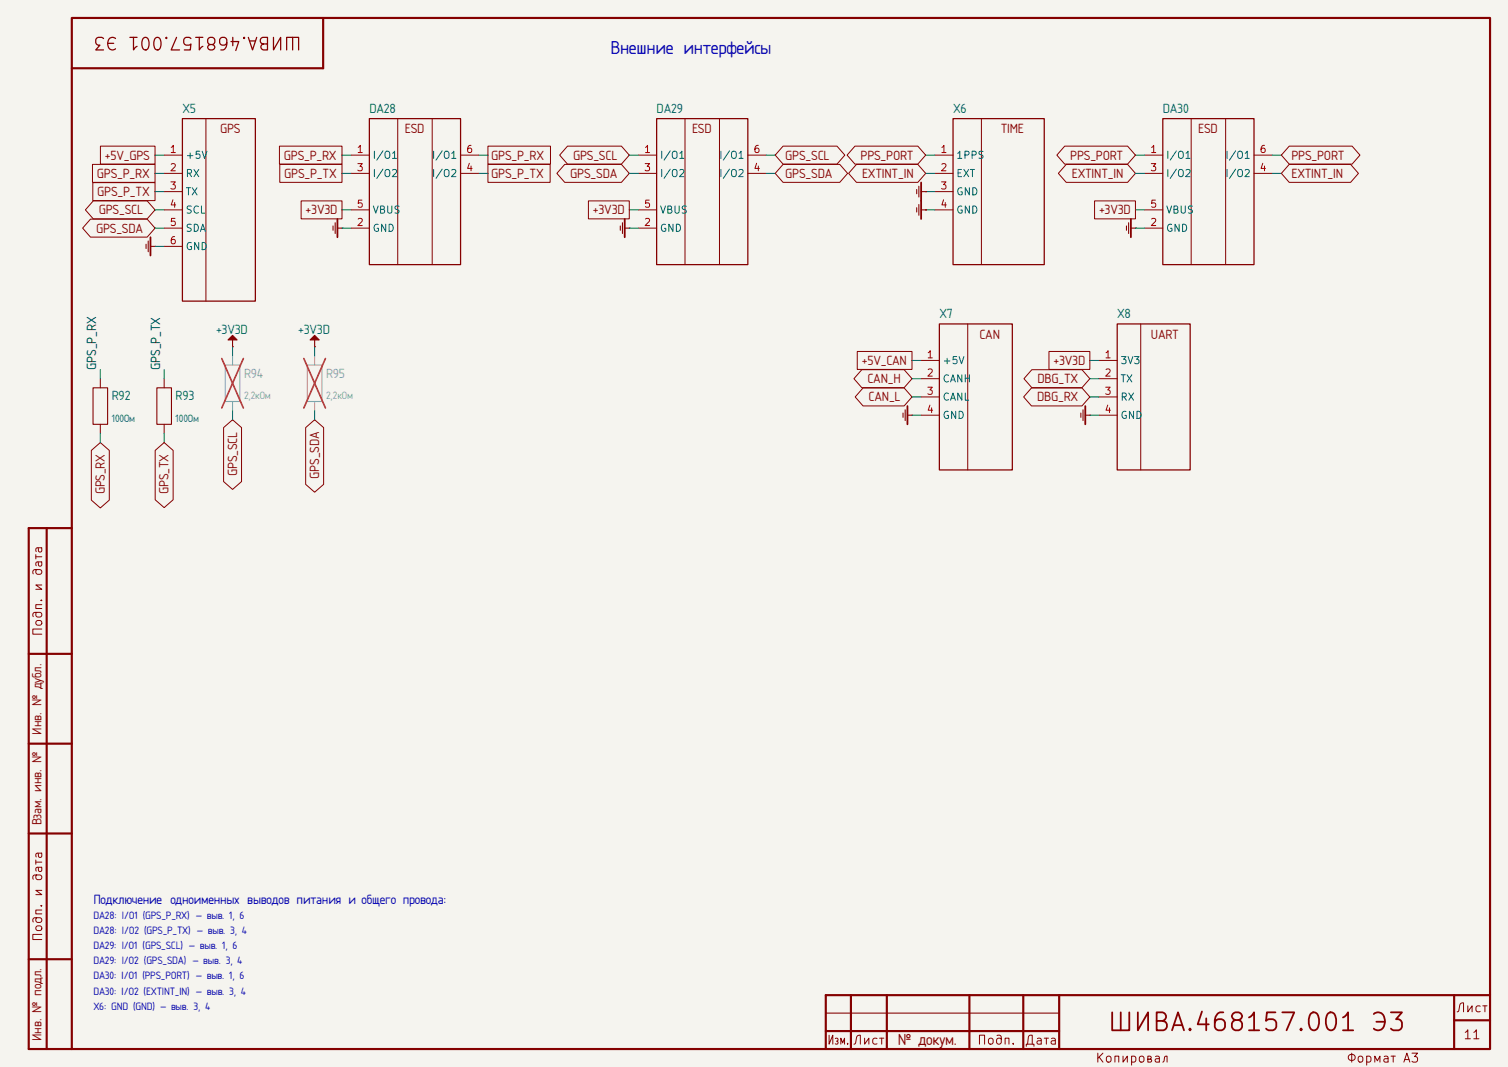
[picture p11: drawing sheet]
<svg xmlns="http://www.w3.org/2000/svg" width="420mm" height="297mm" viewBox="0 0 420 297" stroke-linecap="round" stroke-linejoin="round" font-family="sans-serif">
<path d="M0 0h420v297h-420z" fill="#f5f4ef" stroke="#f5f4ef" stroke-width=".28"/>
<g fill="none" stroke="#840000" stroke-width=".6">
<path d="M20 5h395v287h-395zM90 5v14h-70M13 147v145M20 147h-12v145h12M8 182h12M8 207h12M8 232h12M8 267h12M237 277v15M247 277v15M270 277v15M285 277v15"/>
<path d="M295 277v15M405 277v15M415 277h-185v15M230 287h65M405 284h10"/>
</g>
<g fill="none" stroke="#840000" stroke-width=".3">
<path d="M255.3 52.7v1.2M255.3 57.8v1.2M255.9 51.8v3M255.9 56.9v3M256.5 58.4h1.3M256.5 53.3h1.3M40.7 68v1.2M41.3 67.1v3M41.9 68.6h1.3M92.7 62.9v1.2M93.3 62v3M94 63.5h1.2"/>
<path d="M172.8 62.9v1.2M173.4 62v3M174 63.5h1.3M313.7 62.9v1.2M314.3 62v3M315 63.5h1.2M64.8 94.6v1.9M87.6 94.6v1.9M25.9 108h4.1v10.1h-4.1zM43.7 108h4.1v10.1h-4.1zM251.5 115v1.2M252.1 114.1v3"/>
<path d="M252.7 115.6h1.3M301 115v1.2M301.6 114.1v3M302.3 115.6h1.2M230 282h65"/>
</g>
<path d="M256.5 50.8v10.2M41.9 66v5.1M94 61v5M174 61v5M315 61v5M252.7 113v5.1M302.3 113v5.1" fill="none" stroke="#840000" stroke-width=".5"/>
<g fill="none" stroke="#840000" stroke-width=".28">
<path d="M57.3 33v50.8M110.8 33v40.7M120.4 33v40.7M190.8 33v40.7M200.4 33v40.7M273.3 33v40.7M331.7 33v40.7M341.3 33v40.7M25.8 45.8h17.4v5h-17.4zM25.8 50.8h17.4v5h-17.4zM26 55.9h15l2.2 2.5-2.2 2.5h-15l-2.2-2.5zM28 40.7h15.2v5h-15.2z"/>
<path d="M45.7 43.2h5.1M45.7 48.3h5.1M45.7 53.3h5.1M45.7 58.4h5.1M77.8 40.7h17.4v5h-17.4zM77.9 45.8h17.3v5h-17.3zM83.9 55.9h11.3v5h-11.3zM97.8 43.2h5.1M97.8 48.3h5.1M97.8 58.4h5.1M128.3 43.2h5M128.3 48.3h5"/>
<path d="M135.9 40.7h17.4v5h-17.4zM135.9 45.8h17.3v5h-17.3zM157.3 45.8h15.8l2.2 2.5-2.2 2.5h-15.8l-2.2-2.5zM158.1 40.7h15l2.2 2.5-2.2 2.5h-15l-2.2-2.5zM163.9 55.9h11.4v5h-11.4zM177.8 43.2h5.1M177.8 48.3h5.1M177.8 58.4h5.1M208.3 43.2h5.1M208.3 48.3h5.1M218.1 40.7h15l2.2 2.5-2.2 2.5h-15l-2.2-2.5zM218.1 45.8h15.8l2.2 2.5-2.2 2.5h-15.8l-2.2-2.5z"/>
<path d="M238.1 40.7h17.5l2.2 2.5-2.2 2.5h-17.5l-2.2-2.5zM238.5 45.8h17.1l2.2 2.5-2.2 2.5h-17.1l-2.2-2.5zM257.8 58.4h.1M257.8 53.3h.1M260.3 43.2h5.1M260.3 48.3h5.1M260.3 53.3h5.1M260.3 58.4h5.1M296.5 40.7h17.5l2.2 2.5-2.2 2.5h-17.5l-2.2-2.5zM296.9 45.8h17.1l2.2 2.5-2.2 2.5h-17.1l-2.1-2.5zM304.8 55.9h11.4v5h-11.4zM318.8 43.2h5"/>
<path d="M318.8 48.3h5M318.8 58.4h5M349.2 43.2h5.1M349.2 48.3h5.1M359.1 45.8h17.1l2.1 2.5-2.1 2.5h-17.1l-2.2-2.5zM359.1 40.7h17.5l2.2 2.5-2.2 2.5h-17.5l-2.2-2.5zM25.2 61h15.8l2.2 2.5-2.2 2.5h-15.8l-2.2-2.5zM43.2 68.6h.1M45.7 63.5h5.1M45.7 68.6h5.1M95.2 63.5h.1M97.8 63.5h5.1"/>
<path d="M175.3 63.5h.1M177.8 63.5h5.1M316.2 63.5h.1M318.8 63.5h5M64.8 96.5h.1M87.6 96.5h.1M238.8 97.8h15.2v5h-15.2zM269.5 90.2v40.6M292.1 97.8h11.4v5h-11.4zM317.7 90.2v40.6M27.9 105.4v2.6M27.9 118.1v2.6"/>
<path d="M45.7 105.4v2.6M45.7 118.1v2.6M62.3 119l2.5-2.2 2.5 2.2v15l-2.5 2.2-2.5-2.2zM85.1 119l2.5-2.2 2.5 2.2v15.8l-2.5 2.2-2.5-2.2zM240 102.9h11.8l2.2 2.5-2.2 2.5h-11.8l-2.2-2.5zM240.4 108h11.4l2.2 2.5-2.2 2.5h-11.4l-2.2-2.5zM254 115.6h.1M256.5 100.3h5.1M256.5 105.4h5.1M256.5 110.5h5.1M256.5 115.6h5.1M287.3 108h14l2.2 2.5-2.2 2.5h-14l-2.2-2.5z"/>
<path d="M287.4 102.9h13.9l2.2 2.5-2.2 2.5h-13.9l-2.2-2.5zM303.5 115.6h.1M306.1 100.3h5M306.1 105.4h5M306.1 110.5h5M306.1 115.6h5M25.4 125.4l2.5-2.2 2.5 2.2v13.8l-2.5 2.2-2.5-2.2zM43.2 125.4l2.5-2.2 2.5 2.2v13.7l-2.5 2.2-2.5-2.2z"/>
</g>
<path d="M50.8 33h20.3v50.8h-20.3zM102.9 33h25.4v40.7h-25.4zM182.9 33h25.4v40.7h-25.4zM265.4 33h25.4v40.7h-25.4zM323.8 33h25.4v40.7h-25.4zM261.6 90.2h20.3v40.6h-20.3zM311.1 90.2h20.4v40.6h-20.4z" fill="none" stroke="#840000" stroke-width=".35"/>
<path d="M62.7 101.6h4.1v10.2h-4.1zM85.6 101.6h4.1v10.2h-4.1z" fill="none" stroke="#9c9b98" stroke-width=".3"/>
<path d="M64.8 99.1v2.5M87.6 99.1v2.5M64.8 111.8v2.5M87.6 111.8v2.5" fill="none" stroke="#9c9b98" stroke-width=".28"/>
<path d="M61.8 99.8l6 13.8M67.8 99.8l-6 13.8M84.6 99.8l6 13.8M90.6 99.8l-6 13.8" fill="none" stroke="#e12e31" stroke-width=".46"/>
<g fill="#840000" stroke="#840000" stroke-width=".3">
<path d="M87.6 93.3l1.3 1.3h-2.5z"/>
<path d="M64.8 93.3l1.2 1.3h-2.5z"/>
</g>
<g fill="none" stroke="#009600" stroke-width=".28">
<path d="M43.2 48.3h2.5M43.2 58.4h2.5M43.2 53.3h2.5M43.2 43.2h2.5M95.2 48.3h2.6M95.2 58.4h2.6M95.2 43.2h2.6M133.3 48.3h2.6M133.3 43.2h2.6M175.3 48.3h2.5M175.3 58.4h2.5M175.3 43.2h2.5"/>
<path d="M213.4 48.3h2.5M213.4 43.2h2.5M257.8 48.3h2.5M257.8 58.4h2.5M257.8 53.3h2.5M257.8 43.2h2.5M316.2 48.3h2.6M316.2 58.4h2.6M316.2 43.2h2.6M354.3 48.3h2.6M354.3 43.2h2.6M43.2 63.5h2.5"/>
<path d="M43.2 68.6h2.5M95.2 63.5h2.6M175.3 63.5h2.5M316.2 63.5h2.6M64.8 96.5v2.6M87.6 96.5v2.6M27.9 102.9v2.5M45.7 102.9v2.5M64.8 114.3v2.5M87.6 114.3v2.5M254 115.6h2.5M254 110.5h2.5"/>
<path d="M254 100.3h2.5M254 105.4h2.5M303.5 115.6h2.6M303.5 110.5h2.6M303.5 100.3h2.6M303.5 105.4h2.6M27.9 120.7v2.5M45.7 120.7v2.5"/>
</g>
<text font-size="5" fill="#840000" x="308.1" y="288.3">ШИВА.468157.001 Э3</text>
<text font-size="4.9" fill="#0000c2" x="170" y="15">Внешние интерфейсы</text>
<text font-size="4.2" fill="#840000" x="250.1" y="290.8">№ докум.</text>
<g font-size="3.5" fill="#840000">
<text x="84.3" y="9.3" transform="rotate(-180 84.3 9.3)">ШИВА.468157.001 Э3</text>
<text x="61.3" y="37.1">GPS</text>
<text x="112.7" y="37.1">ESD</text>
<text x="192.8" y="37.1">ESD</text>
<text x="278.7" y="37.1">TIME</text>
<text x="333.7" y="37.1">ESD</text>
<text x="29.2" y="44.4">+5V_GPS</text>
<text x="79.1" y="44.4">GPS_P_RX</text>
<text x="136.8" y="44.4">GPS_P_RX</text>
<text x="159.6" y="44.4">GPS_SCL</text>
<text x="218.7" y="44.4">GPS_SCL</text>
<text x="239.7" y="44.4">PPS_PORT</text>
<text x="298.1" y="44.4">PPS_PORT</text>
<text x="359.7" y="44.4">PPS_PORT</text>
<text x="27" y="49.5">GPS_P_RX</text>
<text x="79.2" y="49.5">GPS_P_TX</text>
<text x="136.8" y="49.5">GPS_P_TX</text>
<text x="158.8" y="49.5">GPS_SDA</text>
<text x="218.7" y="49.5">GPS_SDA</text>
<text x="240.1" y="49.5">EXTINT_IN</text>
<text x="298.5" y="49.5">EXTINT_IN</text>
<text x="359.7" y="49.5">EXTINT_IN</text>
<text x="27.1" y="54.6">GPS_P_TX</text>
<text x="27.5" y="59.7">GPS_SCL</text>
<text x="85.1" y="59.7">+3V3D</text>
<text x="165.1" y="59.7">+3V3D</text>
<text x="306.1" y="59.7">+3V3D</text>
<text x="26.8" y="64.7">GPS_SDA</text>
<text x="272.8" y="94.2">CAN</text>
<text x="320.6" y="94.2">UART</text>
<text x="240" y="101.6">+5V_CAN</text>
<text x="293.4" y="101.6">+3V3D</text>
<text x="241.6" y="106.7">CAN_H</text>
<text x="288.9" y="106.7">DBG_TX</text>
<text x="241.9" y="111.7">CAN_L</text>
<text x="288.8" y="111.7">DBG_RX</text>
<text x="29.2" y="137.6" transform="rotate(-90 29.2 137.6)">GPS_RX</text>
<text x="47" y="137.6" transform="rotate(-90 47 137.6)">GPS_TX</text>
<text x="66" y="132.5" transform="rotate(-90 66 132.5)">GPS_SCL</text>
<text x="88.9" y="133.3" transform="rotate(-90 88.9 133.3)">GPS_SDA</text>
<text x="11.6" y="204.5" transform="rotate(-90 11.6 204.5)">Инв. № дубл.</text>
<text x="11.6" y="229.8" transform="rotate(-90 11.6 229.8)">Взам. инв. №</text>
<text x="11.6" y="289.7" transform="rotate(-90 11.6 289.7)">Инв. № подл.</text>
</g>
<g font-size="3.5" fill="#006464">
<text x="50.8" y="31.3">X5</text>
<text x="102.9" y="31.3">DA28</text>
<text x="182.9" y="31.3">DA29</text>
<text x="265.4" y="31.3">X6</text>
<text x="323.8" y="31.3">DA30</text>
<text x="261.6" y="88.5">X7</text>
<text x="311.1" y="88.5">X8</text>
<text x="60.2" y="93">+3V3D</text>
<text x="83" y="93">+3V3D</text>
<text x="31.1" y="111.4">R92</text>
<text x="48.9" y="111.4">R93</text>
</g>
<g font-size="3.5" fill="#0f0f0f">
<text x="26.8" y="102.9" transform="rotate(-90 26.8 102.9)">GPS_P_RX</text>
<text x="44.6" y="102.9" transform="rotate(-90 44.6 102.9)">GPS_P_TX</text>
</g>
<g font-size="3.5" fill="#939391">
<text x="68" y="105.1">R94</text>
<text x="90.8" y="105.1">R95</text>
</g>
<text font-size="3.5" fill="#0000c2" x="26" y="251.5">Подключение одноименных выводов питания и общего провода:</text>
<g font-size="2.8" fill="#939391">
<text x="68" y="111.1">2,2кОм</text>
<text x="90.8" y="111.1">2,2кОм</text>
</g>
<g font-size="2.8" fill="#006464">
<text x="31.1" y="117.5">100Ом</text>
<text x="48.9" y="117.5">100Ом</text>
</g>
<g font-size="2.8" fill="#0000c2">
<text x="26" y="255.8">DA28: I/O1 (GPS_P_RX) — выв. 1, 6</text>
<text x="26" y="260">DA28: I/O2 (GPS_P_TX) — выв. 3, 4</text>
<text x="26" y="264.2">DA29: I/O1 (GPS_SCL) — выв. 1, 6</text>
<text x="26" y="268.4">DA29: I/O2 (GPS_SDA) — выв. 3, 4</text>
<text x="26" y="272.6">DA30: I/O1 (PPS_PORT) — выв. 1, 6</text>
<text x="26" y="276.8">DA30: I/O2 (EXTINT_IN) — выв. 3, 4</text>
<text x="26" y="281">X6: GND (GND) — выв. 3, 4</text>
</g>
<g font-size="2.5" fill="#840000">
<text x="12.4" y="177.4" transform="rotate(-90 12.4 177.4)">Подп. и дата</text>
<text x="12.4" y="262.4" transform="rotate(-90 12.4 262.4)">Подп. и дата</text>
<text x="405.3" y="282.4">Лист</text>
<text x="230.3" y="291.4">Изм.</text>
<text x="237.3" y="291.4">Лист</text>
<text x="271.9" y="291.4">Подп.</text>
<text x="285.2" y="291.4">Дата</text>
<text x="407.4" y="289.9">11</text>
<text x="304.9" y="296.4">Копировал</text>
<text x="374.9" y="296.4">Формат A3</text>
</g>
<g font-size="2" fill="#a90000">
<text x="47.1" y="43.1">1</text>
<text x="99.2" y="43.1">1</text>
<text x="129.7" y="43.1">6</text>
<text x="179.2" y="43.1">1</text>
<text x="209.7" y="43.1">6</text>
<text x="261.7" y="43.1">1</text>
<text x="320.2" y="43.1">1</text>
<text x="350.6" y="43.1">6</text>
<text x="47.1" y="48.1">2</text>
<text x="47.1" y="53.2">3</text>
<text x="99.2" y="48.1">3</text>
<text x="129.7" y="48.1">4</text>
<text x="179.2" y="48.1">3</text>
<text x="209.7" y="48.1">4</text>
<text x="261.7" y="48.1">2</text>
<text x="261.7" y="53.2">3</text>
<text x="320.2" y="48.1">3</text>
<text x="350.6" y="48.1">4</text>
<text x="47.1" y="58.3">4</text>
<text x="99.2" y="58.3">5</text>
<text x="179.2" y="58.3">5</text>
<text x="261.7" y="58.3">4</text>
<text x="320.2" y="58.3">5</text>
<text x="47.1" y="63.4">5</text>
<text x="99.2" y="63.4">2</text>
<text x="179.2" y="63.4">2</text>
<text x="320.2" y="63.4">2</text>
<text x="47.1" y="68.5">6</text>
<text x="257.9" y="100.2">1</text>
<text x="307.5" y="100.2">1</text>
<text x="257.9" y="105.3">2</text>
<text x="307.5" y="105.3">2</text>
<text x="257.9" y="110.4">3</text>
<text x="307.5" y="110.4">3</text>
<text x="257.9" y="115.5">4</text>
<text x="307.5" y="115.5">4</text>
</g>
<g font-size="2" fill="#006464">
<text x="51.5" y="44.7">+5V</text>
<text x="103.6" y="44.7">I/O1</text>
<text x="120.1" y="44.7">I/O1</text>
<text x="183.6" y="44.7">I/O1</text>
<text x="200.1" y="44.7">I/O1</text>
<text x="266.2" y="44.7">1PPS</text>
<text x="324.6" y="44.7">I/O1</text>
<text x="341.1" y="44.7">I/O1</text>
<text x="51.5" y="49.8">RX</text>
<text x="103.6" y="49.8">I/O2</text>
<text x="120.1" y="49.8">I/O2</text>
<text x="183.6" y="49.8">I/O2</text>
<text x="200.1" y="49.8">I/O2</text>
<text x="266.2" y="49.8">EXT</text>
<text x="324.6" y="49.8">I/O2</text>
<text x="341.1" y="49.8">I/O2</text>
<text x="51.5" y="54.9">TX</text>
<text x="51.5" y="59.9">SCL</text>
<text x="103.6" y="59.9">VBUS</text>
<text x="183.6" y="59.9">VBUS</text>
<text x="266.2" y="54.9">GND</text>
<text x="266.2" y="59.9">GND</text>
<text x="324.6" y="59.9">VBUS</text>
<text x="51.5" y="65">SDA</text>
<text x="103.6" y="65">GND</text>
<text x="183.6" y="65">GND</text>
<text x="324.6" y="65">GND</text>
<text x="51.5" y="70.1">GND</text>
<text x="262.3" y="101.8">+5V</text>
<text x="311.9" y="101.8">3V3</text>
<text x="262.3" y="106.9">CANH</text>
<text x="311.9" y="106.9">TX</text>
<text x="262.3" y="112">CANL</text>
<text x="311.9" y="112">RX</text>
<text x="262.3" y="117.1">GND</text>
<text x="311.9" y="117.1">GND</text>
</g>
</svg>
